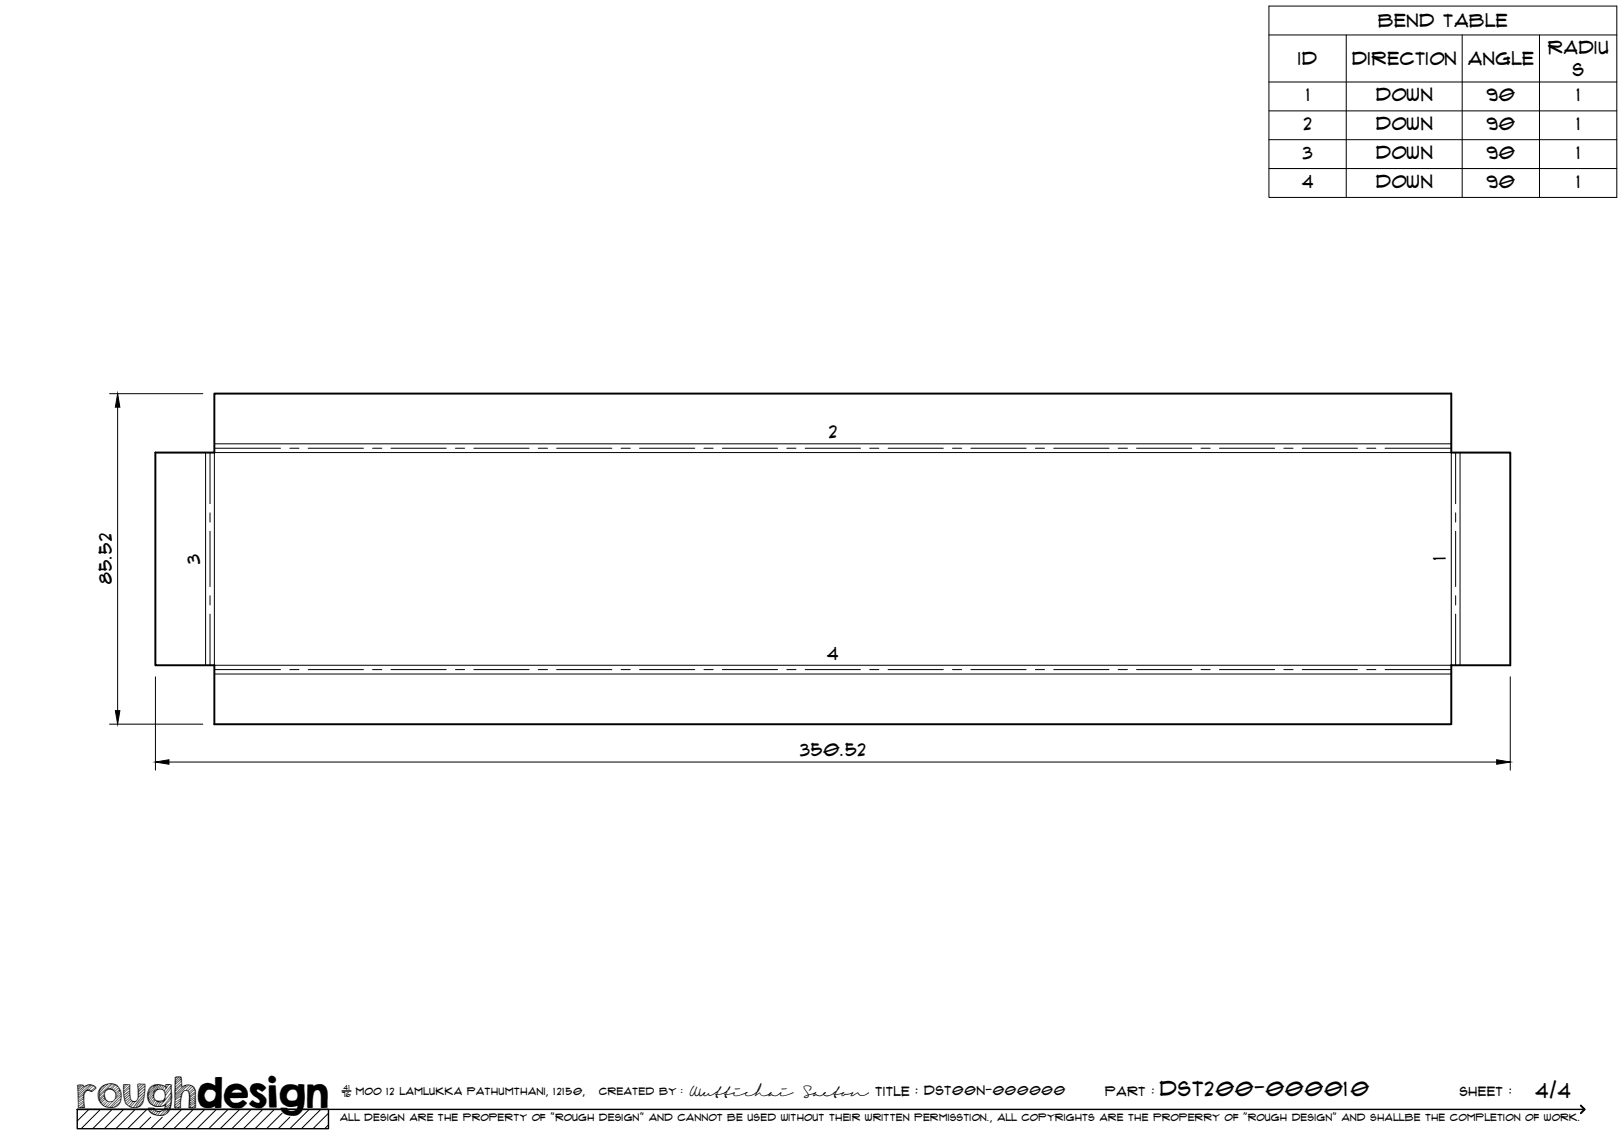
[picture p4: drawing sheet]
<svg xmlns="http://www.w3.org/2000/svg" width="420mm" height="297mm" viewBox="0 0 420 297" stroke-linecap="round" stroke-linejoin="round" font-family="sans-serif">
<!-- layer: Visible -->
<path d="M40.2 117.1h15.3v-15.3h320v15.3h15.2v55h-15.2v15.3h-320v-15.3h-15.3z" fill="none" stroke="#000" stroke-width=".51"/>
<!-- layer: Bend Center -->
<g fill="none" stroke="#000" stroke-width=".26">
<path d="M54.3 117.1v13.2M55.5 116h17.1M75 116h2.3M79.7 116h14.3M96.4 116h2.4M101.2 116h14.2M117.8 116h2.4M122.6 116h14.3M139.3 116h2.3M144 116h14.3M160.7 116h2.4M165.5 116h14.2"/>
<path d="M182.1 116h2.4M186.9 116h14.3M203.6 116h2.3M208.3 116h14.3M225 116h2.4M229.8 116h14.3M246.4 116h2.4M251.2 116h14.3M267.9 116h2.3M272.6 116h14.3M289.3 116h2.4M294 116h14.3"/>
<path d="M310.7 116h2.4M315.5 116h14.3M332.1 116h2.4M336.9 116h14.3M353.6 116h2.4M358.4 116h17.1M376.6 117.1v13.2M54.3 132.7v2.4M54.3 137.5v14.3M376.6 132.7v2.4M376.6 137.5v14.3M54.3 154.1v2.4"/>
<path d="M54.3 158.9v13.2M376.6 154.1v2.4M376.6 158.9v13.2M55.5 173.3h17.1M75 173.3h2.3M79.7 173.3h14.3M96.4 173.3h2.4M101.2 173.3h14.2M117.8 173.3h2.4M122.6 173.3h14.3M139.3 173.3h2.3M144 173.3h14.3"/>
<path d="M160.7 173.3h2.4M165.5 173.3h14.2M182.1 173.3h2.4M186.9 173.3h14.3M203.6 173.3h2.3M208.3 173.3h14.3M225 173.3h2.4M229.8 173.3h14.3M246.4 173.3h2.4M251.2 173.3h14.3M267.9 173.3h2.3M272.6 173.3h14.3"/>
<path d="M289.3 173.3h2.4M294 173.3h14.3M310.7 173.3h2.4M315.5 173.3h14.3M332.1 173.3h2.4M336.9 173.3h14.3M353.6 173.3h2.4M358.4 173.3h17.1"/>
</g>
<!-- layer: Visible Narrow -->
<path d="M53.2 117.1v55M55.5 117.1h320v55h-320zM55.5 114.8h320M377.7 117.1v55M55.5 174.4h320" fill="none" stroke="#000" stroke-width=".26"/>
<!-- layer: TitleBlock -->
<path d="M20 287h65v5h-65zM20 287h390M88.5 282.3h2.3" fill="none" stroke="#000" stroke-width=".36"/>
<path d="M409 286.1l1 .9-1 1" fill="none" stroke="#000" stroke-width=".51"/>
<g fill="none" stroke="#000" stroke-width=".26">
<path d="M23 287l-3 3.1M26 287l-5 5M29 287l-5 5M32 287l-5 5M35 287l-5 5M38 287l-5 5M39 289.1l-3 2.9M42 289.1l-3 2.9M47 287l-5 5M50 287l-5 5M53 287l-5 5M56 287l-5 5"/>
<path d="M59 287l-5 5M62 287l-5 5M65 287l-5 5M68 287l-5 5M71 287l-5 5M73 288l-4 4M75 289.1l-3 2.9M80 287l-5 5M83 287l-5 5M85 288l-4 4M85 291l-1 1"/>
</g>
<!-- layer: Bend Tables -->
<path d="M328.3 1.6h90v49.5h-90zM328.3 9h90M348.3 9v42.1M378.3 9v42.1M398.3 9v42.1M328.3 21.2h90M328.3 28.7h90M328.3 36.1h90M328.3 43.6h90" fill="none" stroke="#000" stroke-width=".26"/>
<!-- layer: FD_Dimensions -->
<path d="M28.3 101.9h24.2M30.4 105.4v78.5M40.2 175.1v24.2M390.7 175.1v24.2M28.3 187.4h24.2M43.7 197.2h343.5" fill="none" stroke="#000" stroke-width=".26"/>
<path d="M30.4 101.9l.6 3.5h-1.2zM29.8 183.9h1.2l-.6 3.5zM40.2 197.2l3.5-.6v1.1zM387.2 196.6l3.5 .6-3.5 .5z" fill="#000" stroke="#000" stroke-width=".26"/>
<text font-size="9.7" x="19.9" y="286.8">roughdesign</text>
<g font-size="5.3">
<text x="300.1" y="283.6">DST200-000010</text>
<text x="397.3" y="284">4/4</text>
</g>
<g font-size="4.6">
<text x="356.6" y="7">Bend Table</text>
<text x="335.9" y="16.9">ID</text>
<text x="349.8" y="16.8">Direction</text>
<text x="379.8" y="16.9">Angle</text>
<text x="400.5" y="13.9">Radiu</text>
<text x="406.9" y="19.8">s</text>
<text x="338" y="26.1">1</text>
<text x="356" y="26.1">Down</text>
<text x="384.6" y="26.1">90</text>
<text x="408" y="26.1">1</text>
<text x="337.3" y="33.6">2</text>
<text x="356" y="33.6">Down</text>
<text x="384.6" y="33.6">90</text>
<text x="408" y="33.6">1</text>
<text x="337.1" y="41">3</text>
<text x="356" y="41.1">Down</text>
<text x="384.6" y="41">90</text>
<text x="408" y="41">1</text>
<text x="336.9" y="48.5">4</text>
<text x="356" y="48.5">Down</text>
<text x="384.6" y="48.5">90</text>
<text x="408" y="48.5">1</text>
<text x="214.5" y="113.4">2</text>
<text x="51.7" y="145.9" transform="rotate(-90 51.7 145.9)">3</text>
<text x="374" y="144.9" transform="rotate(-90 374 144.9)">1</text>
<text x="29" y="151.1" transform="rotate(-90 29 151.1)">85.52</text>
<text x="214" y="170.7">4</text>
<text x="207" y="195.7">350.52</text>
</g>
<g font-size="3.4">
<text x="178.3" y="283.5">Wuttichai</text>
<text x="208.1" y="283.5">Saeton title : DST00N-000000</text>
</g>
<g font-size="3.3">
<text x="286" y="283.5">Part :</text>
<text x="377.7" y="283.5">sheet :</text>
</g>
<g font-size="2.7">
<text x="92.1" y="283.3">moo 12 Lamlukka pathumthani, 12150,</text>
<text x="155" y="283.3">created by :</text>
</g>
<text font-size="2.6" x="88" y="290.1">all design are the property of &quot;rough design&quot; and cannot be used without their written permisstion., all copyrights are the properry of &quot;rough design&quot; and shallbe the completion of work.</text>
<g font-size="1.9">
<text x="88.5" y="283.9">76</text>
<text x="88.9" y="282.1">41</text>
</g>
</svg>
